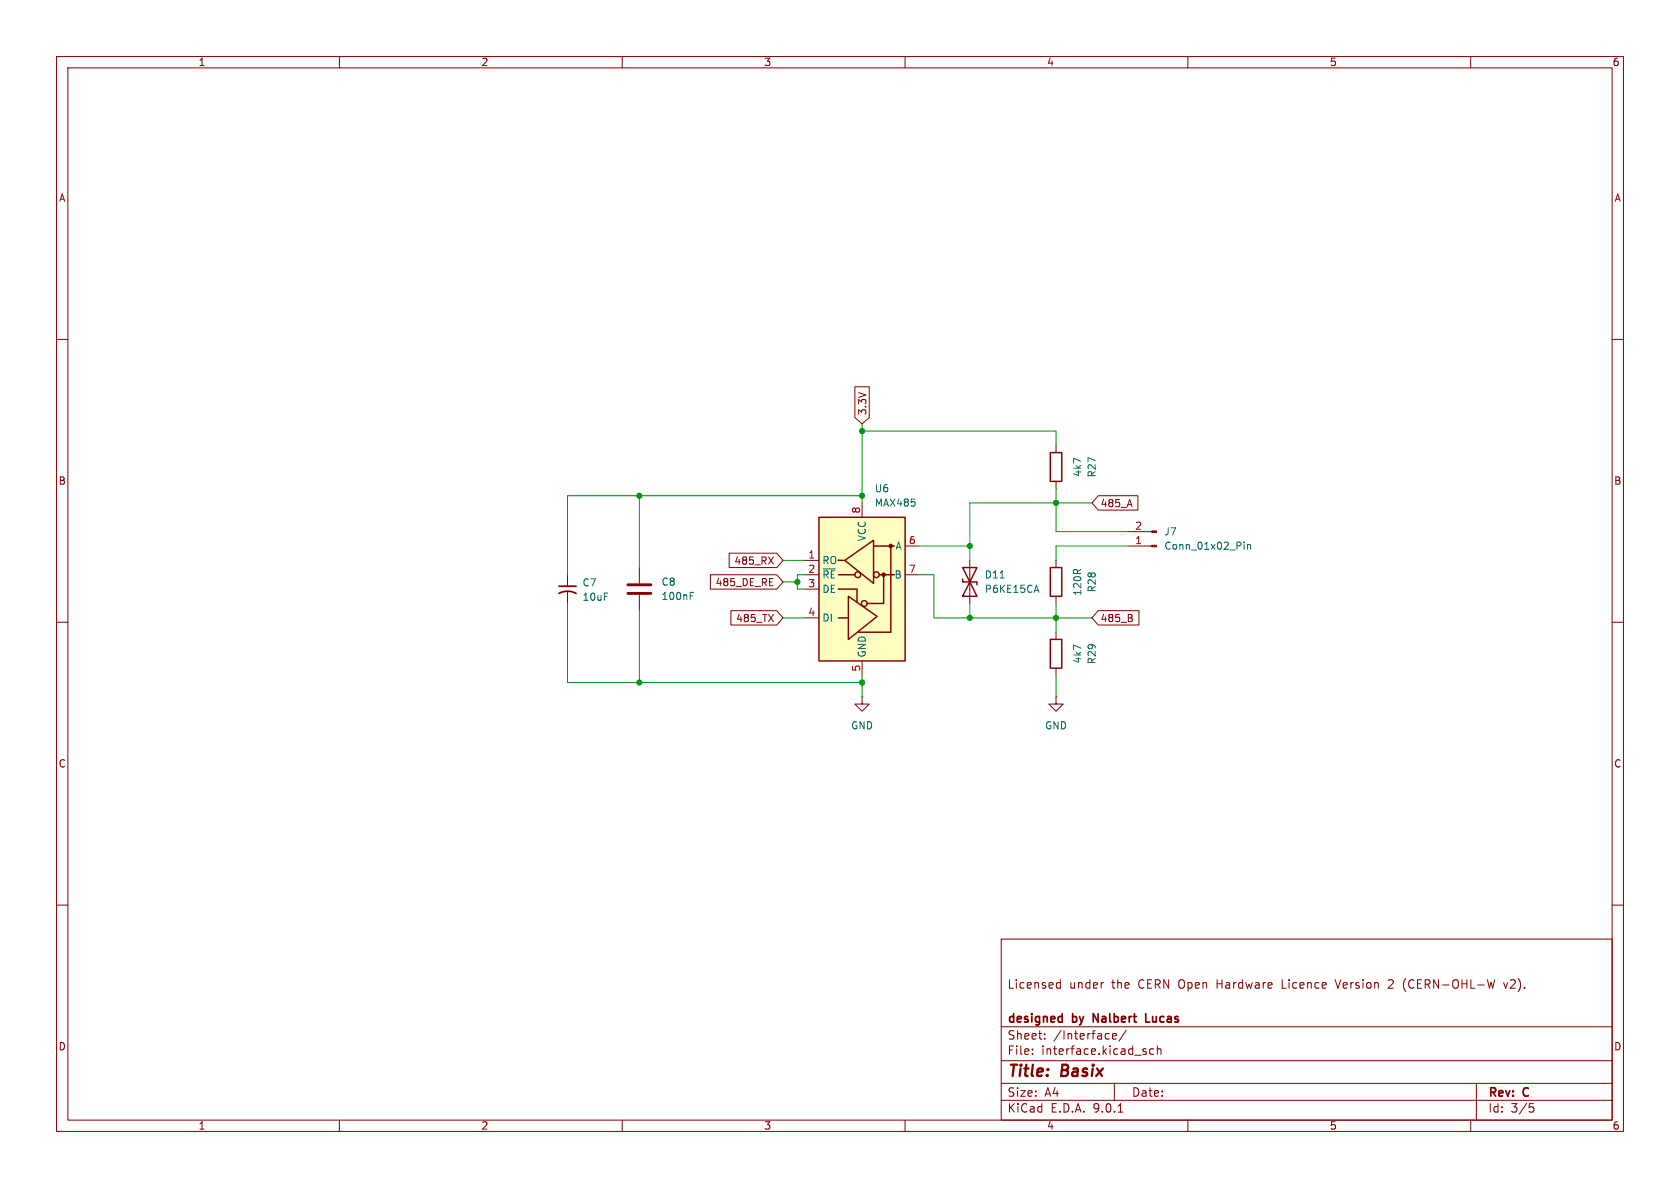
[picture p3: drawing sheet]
(kicad_sch
 (version 20250114)
 (generator "eeschema")
 (generator_version "9.0")
 (paper "A4")
 (title_block
  (title "Basix ")
  (rev "C")
  (company "designed by Nalbert Lucas")
  (comment 2 "Licensed under the CERN Open Hardware Licence Version 2 (CERN-OHL-W v2)."))
 (lib_symbols
  (symbol "Connector:Conn_01x02_Pin"
   (pin_names
    (offset 1.016) (hide yes)) (exclude_from_sim no) (in_bom yes) (on_board yes)
   (property "Reference" "J" (at 0 2.54 0) (effects (font (size 1.27 1.27))))
   (property "Value" "Conn_01x02_Pin" (at 0 -5.08 0) (effects (font (size 1.27 1.27))))
   (property "Footprint" "" (at 0 0 0) (effects (font (size 1.27 1.27)) (hide yes)))
   (property "Datasheet" "~" (at 0 0 0) (effects (font (size 1.27 1.27)) (hide yes)))
   (property "Description" "Generic connector, single row, 01x02, script generated" (at 0 0 0) (effects (font (size 1.27 1.27)) (hide yes)))
   (property "ki_locked" "" (at 0 0 0) (effects (font (size 1.27 1.27))))
   (symbol "Conn_01x02_Pin_1_1"
    (rectangle (start 0.8636 0.127) (end 0 -0.127) (stroke (width 0.1524) (type default)) (fill (type outline)))
    (rectangle (start 0.8636 -2.413) (end 0 -2.667) (stroke (width 0.1524) (type default)) (fill (type outline)))
    (polyline (pts (xy 1.27 0) (xy 0.8636 0)) (stroke (width 0.1524) (type default)) (fill (type none)))
    (polyline (pts (xy 1.27 -2.54) (xy 0.8636 -2.54)) (stroke (width 0.1524) (type default)) (fill (type none)))
    (pin passive line (at 5.08 0 180) (length 3.81) (name "Pin_1" (effects (font (size 1.27 1.27)))) (number "1" (effects (font (size 1.27 1.27)))))
    (pin passive line (at 5.08 -2.54 180) (length 3.81) (name "Pin_2" (effects (font (size 1.27 1.27)))) (number "2" (effects (font (size 1.27 1.27))))))
   (embedded_fonts no))
  (symbol "Device:C"
   (pin_numbers (hide yes))
   (pin_names
    (offset 0.254)) (exclude_from_sim no) (in_bom yes) (on_board yes)
   (property "Reference" "C" (at 0.635 2.54 0) (effects (font (size 1.27 1.27)) (justify left)))
   (property "Value" "C" (at 0.635 -2.54 0) (effects (font (size 1.27 1.27)) (justify left)))
   (property "Footprint" "" (at 0.9652 -3.81 0) (effects (font (size 1.27 1.27)) (hide yes)))
   (property "Datasheet" "~" (at 0 0 0) (effects (font (size 1.27 1.27)) (hide yes)))
   (property "Description" "Unpolarized capacitor" (at 0 0 0) (effects (font (size 1.27 1.27)) (hide yes)))
   (symbol "C_0_1"
    (polyline (pts (xy -2.032 0.762) (xy 2.032 0.762)) (stroke (width 0.508) (type default)) (fill (type none)))
    (polyline (pts (xy -2.032 -0.762) (xy 2.032 -0.762)) (stroke (width 0.508) (type default)) (fill (type none))))
   (symbol "C_1_1"
    (pin passive line (at 0 3.81 270) (length 2.794) (name "~" (effects (font (size 1.27 1.27)))) (number "1" (effects (font (size 1.27 1.27)))))
    (pin passive line (at 0 -3.81 90) (length 2.794) (name "~" (effects (font (size 1.27 1.27)))) (number "2" (effects (font (size 1.27 1.27))))))
   (embedded_fonts no))
  (symbol "Device:C_Small_US"
   (pin_numbers (hide yes))
   (pin_names
    (offset 0.254) (hide yes)) (exclude_from_sim no) (in_bom yes) (on_board yes)
   (property "Reference" "C" (at 0.254 1.778 0) (effects (font (size 1.27 1.27)) (justify left)))
   (property "Value" "C_Small_US" (at 0.254 -2.032 0) (effects (font (size 1.27 1.27)) (justify left)))
   (property "Footprint" "" (at 0 0 0) (effects (font (size 1.27 1.27)) (hide yes)))
   (property "Datasheet" "" (at 0 0 0) (effects (font (size 1.27 1.27)) (hide yes)))
   (property "Description" "capacitor, small US symbol" (at 0 0 0) (effects (font (size 1.27 1.27)) (hide yes)))
   (symbol "C_Small_US_0_1"
    (polyline (pts (xy -1.524 0.508) (xy 1.524 0.508)) (stroke (width 0.3048) (type default)) (fill (type none)))
    (arc (start -1.524 -0.762) (mid 0 -0.3734) (end 1.524 -0.762) (stroke (width 0.3048) (type default)) (fill (type none))))
   (symbol "C_Small_US_1_1"
    (pin passive line (at 0 2.54 270) (length 2.032) (name "~" (effects (font (size 1.27 1.27)))) (number "1" (effects (font (size 1.27 1.27)))))
    (pin passive line (at 0 -2.54 90) (length 2.032) (name "~" (effects (font (size 1.27 1.27)))) (number "2" (effects (font (size 1.27 1.27))))))
   (embedded_fonts no))
  (symbol "Device:D_TVS"
   (pin_numbers (hide yes))
   (pin_names
    (offset 1.016) (hide yes)) (exclude_from_sim no) (in_bom yes) (on_board yes)
   (property "Reference" "D" (at 0 2.54 0) (effects (font (size 1.27 1.27))))
   (property "Value" "D_TVS" (at 0 -2.54 0) (effects (font (size 1.27 1.27))))
   (property "Footprint" "" (at 0 0 0) (effects (font (size 1.27 1.27)) (hide yes)))
   (property "Datasheet" "~" (at 0 0 0) (effects (font (size 1.27 1.27)) (hide yes)))
   (property "Description" "Bidirectional transient-voltage-suppression diode" (at 0 0 0) (effects (font (size 1.27 1.27)) (hide yes)))
   (symbol "D_TVS_0_1"
    (polyline (pts (xy -2.54 1.27) (xy -2.54 -1.27) (xy 2.54 1.27) (xy 2.54 -1.27) (xy -2.54 1.27)) (stroke (width 0.254) (type default)) (fill (type none)))
    (polyline (pts (xy 0.508 1.27) (xy 0 1.27) (xy 0 -1.27) (xy -0.508 -1.27)) (stroke (width 0.254) (type default)) (fill (type none)))
    (polyline (pts (xy 1.27 0) (xy -1.27 0)) (stroke (width 0) (type default)) (fill (type none))))
   (symbol "D_TVS_1_1"
    (pin passive line (at -3.81 0 0) (length 2.54) (name "A1" (effects (font (size 1.27 1.27)))) (number "1" (effects (font (size 1.27 1.27)))))
    (pin passive line (at 3.81 0 180) (length 2.54) (name "A2" (effects (font (size 1.27 1.27)))) (number "2" (effects (font (size 1.27 1.27))))))
   (embedded_fonts no))
  (symbol "Device:R"
   (pin_numbers (hide yes))
   (pin_names
    (offset 0)) (exclude_from_sim no) (in_bom yes) (on_board yes)
   (property "Reference" "R" (at 2.032 0 90) (effects (font (size 1.27 1.27))))
   (property "Value" "R" (at 0 0 90) (effects (font (size 1.27 1.27))))
   (property "Footprint" "" (at -1.778 0 90) (effects (font (size 1.27 1.27)) (hide yes)))
   (property "Datasheet" "~" (at 0 0 0) (effects (font (size 1.27 1.27)) (hide yes)))
   (property "Description" "Resistor" (at 0 0 0) (effects (font (size 1.27 1.27)) (hide yes)))
   (symbol "R_0_1"
    (rectangle (start -1.016 -2.54) (end 1.016 2.54) (stroke (width 0.254) (type default)) (fill (type none))))
   (symbol "R_1_1"
    (pin passive line (at 0 3.81 270) (length 1.27) (name "~" (effects (font (size 1.27 1.27)))) (number "1" (effects (font (size 1.27 1.27)))))
    (pin passive line (at 0 -3.81 90) (length 1.27) (name "~" (effects (font (size 1.27 1.27)))) (number "2" (effects (font (size 1.27 1.27))))))
   (embedded_fonts no))
  (symbol "Interface_UART:MAX481E" (exclude_from_sim no) (in_bom yes) (on_board yes)
   (property "Reference" "U" (at -6.985 13.97 0) (effects (font (size 1.27 1.27))))
   (property "Value" "MAX481E" (at 1.905 13.97 0) (effects (font (size 1.27 1.27)) (justify left)))
   (property "Footprint" "Package_SO:SOIC-8_3.9x4.9mm_P1.27mm" (at 0 -22.86 0) (effects (font (size 1.27 1.27)) (hide yes)))
   (property "Datasheet" "https://datasheets.maximintegrated.com/en/ds/MAX1487E-MAX491E.pdf" (at 0 1.27 0) (effects (font (size 1.27 1.27)) (hide yes)))
   (property "Description" "Half duplex RS-485/RS-422, 2.5 Mbps, ±15kV electro-static discharge (ESD) protection, no slew-rate, with low-power shutdown, with receiver/driver enable, 32 receiver drive capability, DIP-8 and SOIC-8" (at 0 0 0) (effects (font (size 1.27 1.27)) (hide yes)))
   (symbol "MAX481E_0_1"
    (rectangle (start -7.62 12.7) (end 7.62 -12.7) (stroke (width 0.254) (type default)) (fill (type background)))
    (polyline (pts (xy -4.191 2.54) (xy -1.27 2.54)) (stroke (width 0.254) (type default)) (fill (type none)))
    (polyline (pts (xy -4.191 0) (xy -0.889 0) (xy -0.889 -2.286)) (stroke (width 0.254) (type default)) (fill (type none)))
    (polyline (pts (xy -3.175 5.08) (xy -4.191 5.08) (xy -4.064 5.08)) (stroke (width 0.254) (type default)) (fill (type none)))
    (polyline (pts (xy -2.54 -5.08) (xy -4.191 -5.08)) (stroke (width 0.254) (type default)) (fill (type none)))
    (polyline (pts (xy -2.413 -5.08) (xy -2.413 -1.27) (xy 2.667 -4.826) (xy -2.413 -8.89) (xy -2.413 -5.08)) (stroke (width 0.254) (type default)) (fill (type none)))
    (polyline (pts (xy -0.635 -7.62) (xy 5.08 -7.62)) (stroke (width 0.254) (type default)) (fill (type none)))
    (circle (center 0.381 -2.54) (radius 0.508) (stroke (width 0.254) (type default)) (fill (type none)))
    (polyline (pts (xy 0.889 -2.54) (xy 3.81 -2.54)) (stroke (width 0.254) (type default)) (fill (type none)))
    (polyline (pts (xy 2.032 7.62) (xy 5.715 7.62)) (stroke (width 0.254) (type default)) (fill (type none)))
    (polyline (pts (xy 3.048 2.54) (xy 5.715 2.54)) (stroke (width 0.254) (type default)) (fill (type none)))
    (circle (center 3.81 2.54) (radius 0.2794) (stroke (width 0.254) (type default)) (fill (type outline)))
    (polyline (pts (xy 3.81 -2.54) (xy 3.81 2.54)) (stroke (width 0.254) (type default)) (fill (type none)))
    (polyline (pts (xy 5.08 -7.62) (xy 5.08 7.62)) (stroke (width 0.254) (type default)) (fill (type none))))
   (symbol "MAX481E_1_1"
    (circle (center -0.762 2.54) (radius 0.508) (stroke (width 0.254) (type default)) (fill (type none)))
    (polyline (pts (xy 2.032 4.826) (xy 2.032 8.636) (xy -3.048 5.08) (xy 2.032 1.016) (xy 2.032 4.826)) (stroke (width 0.254) (type default)) (fill (type none)))
    (circle (center 2.54 2.54) (radius 0.508) (stroke (width 0.254) (type default)) (fill (type none)))
    (circle (center 5.08 7.62) (radius 0.2794) (stroke (width 0.254) (type default)) (fill (type outline)))
    (pin output line (at -10.16 5.08 0) (length 2.54) (name "RO" (effects (font (size 1.27 1.27)))) (number "1" (effects (font (size 1.27 1.27)))))
    (pin input line (at -10.16 2.54 0) (length 2.54) (name "~{RE}" (effects (font (size 1.27 1.27)))) (number "2" (effects (font (size 1.27 1.27)))))
    (pin input line (at -10.16 0 0) (length 2.54) (name "DE" (effects (font (size 1.27 1.27)))) (number "3" (effects (font (size 1.27 1.27)))))
    (pin input line (at -10.16 -5.08 0) (length 2.54) (name "DI" (effects (font (size 1.27 1.27)))) (number "4" (effects (font (size 1.27 1.27)))))
    (pin power_in line (at 0 15.24 270) (length 2.54) (name "VCC" (effects (font (size 1.27 1.27)))) (number "8" (effects (font (size 1.27 1.27)))))
    (pin power_in line (at 0 -15.24 90) (length 2.54) (name "GND" (effects (font (size 1.27 1.27)))) (number "5" (effects (font (size 1.27 1.27)))))
    (pin bidirectional line (at 10.16 7.62 180) (length 2.54) (name "A" (effects (font (size 1.27 1.27)))) (number "6" (effects (font (size 1.27 1.27)))))
    (pin bidirectional line (at 10.16 2.54 180) (length 2.54) (name "B" (effects (font (size 1.27 1.27)))) (number "7" (effects (font (size 1.27 1.27))))))
   (embedded_fonts no))
  (symbol "power:GND"
   (power)
   (pin_numbers (hide yes))
   (pin_names
    (offset 0) (hide yes)) (exclude_from_sim no) (in_bom yes) (on_board yes)
   (property "Reference" "#PWR" (at 0 -6.35 0) (effects (font (size 1.27 1.27)) (hide yes)))
   (property "Value" "GND" (at 0 -3.81 0) (effects (font (size 1.27 1.27))))
   (property "Footprint" "" (at 0 0 0) (effects (font (size 1.27 1.27)) (hide yes)))
   (property "Datasheet" "" (at 0 0 0) (effects (font (size 1.27 1.27)) (hide yes)))
   (property "Description" "Power symbol creates a global label with name \"GND\" , ground" (at 0 0 0) (effects (font (size 1.27 1.27)) (hide yes)))
   (symbol "GND_0_1"
    (polyline (pts (xy 0 0) (xy 0 -1.27) (xy 1.27 -1.27) (xy 0 -2.54) (xy -1.27 -1.27) (xy 0 -1.27)) (stroke (width 0) (type default)) (fill (type none))))
   (symbol "GND_1_1"
    (pin power_in line (at 0 0 270) (length 0) (name "~" (effects (font (size 1.27 1.27)))) (number "1" (effects (font (size 1.27 1.27))))))
   (embedded_fonts no)))
 (junction
  (at 140.97 102.87)
  (diameter 0)
  (color 0 0 0 0))
 (junction
  (at 171.45 96.52)
  (diameter 0)
  (color 0 0 0 0))
 (junction
  (at 152.4 76.2)
  (diameter 0)
  (color 0 0 0 0))
 (junction
  (at 186.69 109.22)
  (diameter 0)
  (color 0 0 0 0))
 (junction
  (at 152.4 120.65)
  (diameter 0)
  (color 0 0 0 0))
 (junction
  (at 171.45 109.22)
  (diameter 0)
  (color 0 0 0 0))
 (junction
  (at 113.03 87.63)
  (diameter 0)
  (color 0 0 0 0))
 (junction
  (at 152.4 87.63)
  (diameter 0)
  (color 0 0 0 0))
 (junction
  (at 186.69 88.9)
  (diameter 0)
  (color 0 0 0 0))
 (junction
  (at 113.03 120.65)
  (diameter 0)
  (color 0 0 0 0))
 (wire
  (pts (xy 152.4 74.93) (xy 152.4 76.2))
  (stroke (width 0) (type default)))
 (wire
  (pts (xy 193.04 109.22) (xy 186.69 109.22))
  (stroke (width 0) (type default)))
 (wire
  (pts (xy 186.69 119.38) (xy 186.69 123.19))
  (stroke (width 0) (type default)))
 (wire
  (pts (xy 162.56 101.6) (xy 165.1 101.6))
  (stroke (width 0) (type default)))
 (wire
  (pts (xy 140.97 101.6) (xy 140.97 102.87))
  (stroke (width 0) (type default)))
 (wire
  (pts (xy 113.03 107.95) (xy 113.03 120.65))
  (stroke (width 0) (type default)))
 (wire
  (pts (xy 100.33 87.63) (xy 113.03 87.63))
  (stroke (width 0) (type default)))
 (wire
  (pts (xy 113.03 120.65) (xy 152.4 120.65))
  (stroke (width 0) (type default)))
 (wire
  (pts (xy 186.69 109.22) (xy 171.45 109.22))
  (stroke (width 0) (type default)))
 (wire
  (pts (xy 138.43 99.06) (xy 142.24 99.06))
  (stroke (width 0) (type default)))
 (wire
  (pts (xy 171.45 88.9) (xy 171.45 96.52))
  (stroke (width 0) (type default)))
 (wire
  (pts (xy 100.33 87.63) (xy 100.33 101.6))
  (stroke (width 0) (type default)))
 (wire
  (pts (xy 140.97 102.87) (xy 140.97 104.14))
  (stroke (width 0) (type default)))
 (wire
  (pts (xy 171.45 96.52) (xy 162.56 96.52))
  (stroke (width 0) (type default)))
 (wire
  (pts (xy 199.39 93.98) (xy 186.69 93.98))
  (stroke (width 0) (type default)))
 (wire
  (pts (xy 186.69 96.52) (xy 186.69 99.06))
  (stroke (width 0) (type default)))
 (wire
  (pts (xy 186.69 111.76) (xy 186.69 109.22))
  (stroke (width 0) (type default)))
 (wire
  (pts (xy 186.69 93.98) (xy 186.69 88.9))
  (stroke (width 0) (type default)))
 (wire
  (pts (xy 113.03 100.33) (xy 113.03 87.63))
  (stroke (width 0) (type default)))
 (wire
  (pts (xy 171.45 109.22) (xy 171.45 106.68))
  (stroke (width 0) (type default)))
 (wire
  (pts (xy 138.43 102.87) (xy 140.97 102.87))
  (stroke (width 0) (type default)))
 (wire
  (pts (xy 100.33 106.68) (xy 100.33 120.65))
  (stroke (width 0) (type default)))
 (wire
  (pts (xy 186.69 106.68) (xy 186.69 109.22))
  (stroke (width 0) (type default)))
 (wire
  (pts (xy 186.69 86.36) (xy 186.69 88.9))
  (stroke (width 0) (type default)))
 (wire
  (pts (xy 140.97 104.14) (xy 142.24 104.14))
  (stroke (width 0) (type default)))
 (wire
  (pts (xy 100.33 120.65) (xy 113.03 120.65))
  (stroke (width 0) (type default)))
 (wire
  (pts (xy 165.1 109.22) (xy 171.45 109.22))
  (stroke (width 0) (type default)))
 (wire
  (pts (xy 186.69 76.2) (xy 152.4 76.2))
  (stroke (width 0) (type default)))
 (wire
  (pts (xy 152.4 87.63) (xy 152.4 88.9))
  (stroke (width 0) (type default)))
 (wire
  (pts (xy 152.4 120.65) (xy 152.4 119.38))
  (stroke (width 0) (type default)))
 (wire
  (pts (xy 152.4 123.19) (xy 152.4 120.65))
  (stroke (width 0) (type default)))
 (wire
  (pts (xy 186.69 88.9) (xy 193.04 88.9))
  (stroke (width 0) (type default)))
 (wire
  (pts (xy 171.45 88.9) (xy 186.69 88.9))
  (stroke (width 0) (type default)))
 (wire
  (pts (xy 171.45 96.52) (xy 171.45 99.06))
  (stroke (width 0) (type default)))
 (wire
  (pts (xy 113.03 87.63) (xy 152.4 87.63))
  (stroke (width 0) (type default)))
 (wire
  (pts (xy 165.1 101.6) (xy 165.1 109.22))
  (stroke (width 0) (type default)))
 (wire
  (pts (xy 186.69 78.74) (xy 186.69 76.2))
  (stroke (width 0) (type default)))
 (wire
  (pts (xy 138.43 109.22) (xy 142.24 109.22))
  (stroke (width 0) (type default)))
 (wire
  (pts (xy 152.4 76.2) (xy 152.4 87.63))
  (stroke (width 0) (type default)))
 (wire
  (pts (xy 142.24 101.6) (xy 140.97 101.6))
  (stroke (width 0) (type default)))
 (wire
  (pts (xy 199.39 96.52) (xy 186.69 96.52))
  (stroke (width 0) (type default)))
 (global_label "485_A"
  (shape input)
  (at 193.04 88.9 0)
  (fields_autoplaced yes)
  (effects (font (size 1.27 1.27)) (justify left))
  (property "Intersheetrefs" "${INTERSHEET_REFS}" (at 201.7099 88.9 0) (effects (font (size 1.27 1.27)) (justify left) (hide yes))))
 (global_label "485_RX"
  (shape input)
  (at 138.43 99.06 180)
  (fields_autoplaced yes)
  (effects (font (size 1.27 1.27)) (justify right))
  (property "Intersheetrefs" "${INTERSHEET_REFS}" (at 128.3692 99.06 0) (effects (font (size 1.27 1.27)) (justify right) (hide yes))))
 (global_label "485_DE_RE"
  (shape input)
  (at 138.43 102.87 180)
  (fields_autoplaced yes)
  (effects (font (size 1.27 1.27)) (justify right))
  (property "Intersheetrefs" "${INTERSHEET_REFS}" (at 125.0431 102.87 0) (effects (font (size 1.27 1.27)) (justify right) (hide yes))))
 (global_label "3.3V"
  (shape input)
  (at 152.4 74.93 90)
  (fields_autoplaced yes)
  (effects (font (size 1.27 1.27)) (justify left))
  (property "Intersheetrefs" "${INTERSHEET_REFS}" (at 152.4 67.8324 90) (effects (font (size 1.27 1.27)) (justify left) (hide yes))))
 (global_label "485_B"
  (shape input)
  (at 193.04 109.22 0)
  (fields_autoplaced yes)
  (effects (font (size 1.27 1.27)) (justify left))
  (property "Intersheetrefs" "${INTERSHEET_REFS}" (at 201.8913 109.22 0) (effects (font (size 1.27 1.27)) (justify left) (hide yes))))
 (global_label "485_TX"
  (shape input)
  (at 138.43 109.22 180)
  (fields_autoplaced yes)
  (effects (font (size 1.27 1.27)) (justify right))
  (property "Intersheetrefs" "${INTERSHEET_REFS}" (at 128.6716 109.22 0) (effects (font (size 1.27 1.27)) (justify right) (hide yes))))
 (symbol
  (lib_id "Device:R")
  (at 186.69 115.57 180)
  (unit 1)
  (exclude_from_sim no)
  (in_bom yes)
  (on_board yes)
  (dnp no)
  (property "Reference" "R29" (at 193.04 115.57 90) (effects (font (size 1.27 1.27))))
  (property "Value" "4k7" (at 190.5 115.57 90) (effects (font (size 1.27 1.27))))
  (property "Footprint" "Resistor_THT:R_Axial_DIN0207_L6.3mm_D2.5mm_P10.16mm_Horizontal" (at 188.468 115.57 90) (effects (font (size 1.27 1.27)) (hide yes)))
  (property "Datasheet" "~" (at 186.69 115.57 0) (effects (font (size 1.27 1.27)) (hide yes)))
  (property "Description" "Resistor 1/4W" (at 186.69 115.57 0) (effects (font (size 1.27 1.27)) (hide yes)))
  (pin "1")
  (pin "2"))
 (symbol
  (lib_id "Connector:Conn_01x02_Pin")
  (at 204.47 96.52 180)
  (unit 1)
  (exclude_from_sim no)
  (in_bom yes)
  (on_board yes)
  (dnp no)
  (fields_autoplaced yes)
  (property "Reference" "J7" (at 205.74 93.9799 0) (effects (font (size 1.27 1.27)) (justify right)))
  (property "Value" "Conn_01x02_Pin" (at 205.74 96.5199 0) (effects (font (size 1.27 1.27)) (justify right)))
  (property "Footprint" "Connector_PinHeader_2.54mm:PinHeader_1x02_P2.54mm_Vertical" (at 204.47 96.52 0) (effects (font (size 1.27 1.27)) (hide yes)))
  (property "Datasheet" "~" (at 204.47 96.52 0) (effects (font (size 1.27 1.27)) (hide yes)))
  (property "Description" "Generic connector, single row, 01x02, script generated" (at 204.47 96.52 0) (effects (font (size 1.27 1.27)) (hide yes)))
  (pin "1")
  (pin "2"))
 (symbol
  (lib_id "power:GND")
  (at 152.4 123.19 0)
  (unit 1)
  (exclude_from_sim no)
  (in_bom yes)
  (on_board yes)
  (dnp no)
  (fields_autoplaced yes)
  (property "Reference" "#PWR045" (at 152.4 129.54 0) (effects (font (size 1.27 1.27)) (hide yes)))
  (property "Value" "GND" (at 152.4 128.27 0) (effects (font (size 1.27 1.27))))
  (property "Footprint" "" (at 152.4 123.19 0) (effects (font (size 1.27 1.27)) (hide yes)))
  (property "Datasheet" "" (at 152.4 123.19 0) (effects (font (size 1.27 1.27)) (hide yes)))
  (property "Description" "Power symbol creates a global label with name \"GND\" , ground" (at 152.4 123.19 0) (effects (font (size 1.27 1.27)) (hide yes)))
  (pin "1"))
 (symbol
  (lib_id "Device:R")
  (at 186.69 102.87 180)
  (unit 1)
  (exclude_from_sim no)
  (in_bom yes)
  (on_board yes)
  (dnp no)
  (property "Reference" "R28" (at 193.04 102.87 90) (effects (font (size 1.27 1.27))))
  (property "Value" "120R" (at 190.5 102.87 90) (effects (font (size 1.27 1.27))))
  (property "Footprint" "Resistor_THT:R_Axial_DIN0207_L6.3mm_D2.5mm_P10.16mm_Horizontal" (at 188.468 102.87 90) (effects (font (size 1.27 1.27)) (hide yes)))
  (property "Datasheet" "~" (at 186.69 102.87 0) (effects (font (size 1.27 1.27)) (hide yes)))
  (property "Description" "Resistor 1/4W" (at 186.69 102.87 0) (effects (font (size 1.27 1.27)) (hide yes)))
  (pin "1")
  (pin "2"))
 (symbol
  (lib_id "Interface_UART:MAX481E")
  (at 152.4 104.14 0)
  (unit 1)
  (exclude_from_sim no)
  (in_bom yes)
  (on_board yes)
  (dnp no)
  (property "Reference" "U6" (at 154.5433 86.36 0) (effects (font (size 1.27 1.27)) (justify left)))
  (property "Value" "MAX485" (at 154.5433 88.9 0) (effects (font (size 1.27 1.27)) (justify left)))
  (property "Footprint" "Package_DIP:DIP-8_W7.62mm" (at 152.4 127 0) (effects (font (size 1.27 1.27)) (hide yes)))
  (property "Datasheet" "https://datasheets.maximintegrated.com/en/ds/MAX1487E-MAX491E.pdf" (at 152.4 102.87 0) (effects (font (size 1.27 1.27)) (hide yes)))
  (property "Description" "Half duplex, DIP-8" (at 152.4 104.14 0) (effects (font (size 1.27 1.27)) (hide yes)))
  (pin "6")
  (pin "7")
  (pin "5")
  (pin "3")
  (pin "8")
  (pin "1")
  (pin "2")
  (pin "4"))
 (symbol
  (lib_id "power:GND")
  (at 186.69 123.19 0)
  (unit 1)
  (exclude_from_sim no)
  (in_bom yes)
  (on_board yes)
  (dnp no)
  (fields_autoplaced yes)
  (property "Reference" "#PWR046" (at 186.69 129.54 0) (effects (font (size 1.27 1.27)) (hide yes)))
  (property "Value" "GND" (at 186.69 128.27 0) (effects (font (size 1.27 1.27))))
  (property "Footprint" "" (at 186.69 123.19 0) (effects (font (size 1.27 1.27)) (hide yes)))
  (property "Datasheet" "" (at 186.69 123.19 0) (effects (font (size 1.27 1.27)) (hide yes)))
  (property "Description" "Power symbol creates a global label with name \"GND\" , ground" (at 186.69 123.19 0) (effects (font (size 1.27 1.27)) (hide yes)))
  (pin "1"))
 (symbol
  (lib_id "Device:C_Small_US")
  (at 100.33 104.14 0)
  (unit 1)
  (exclude_from_sim no)
  (in_bom yes)
  (on_board yes)
  (dnp no)
  (fields_autoplaced yes)
  (property "Reference" "C7" (at 102.87 102.9969 0) (effects (font (size 1.27 1.27)) (justify left)))
  (property "Value" "10uF" (at 102.87 105.5369 0) (effects (font (size 1.27 1.27)) (justify left)))
  (property "Footprint" "Capacitor_THT:CP_Radial_D4.0mm_P2.00mm" (at 100.33 104.14 0) (effects (font (size 1.27 1.27)) (hide yes)))
  (property "Datasheet" "" (at 100.33 104.14 0) (effects (font (size 1.27 1.27)) (hide yes)))
  (property "Description" "Eletrolitico, >= 10V" (at 100.33 104.14 0) (effects (font (size 1.27 1.27)) (hide yes)))
  (pin "2")
  (pin "1"))
 (symbol
  (lib_id "Device:C")
  (at 113.03 104.14 0)
  (unit 1)
  (exclude_from_sim no)
  (in_bom yes)
  (on_board yes)
  (dnp no)
  (property "Reference" "C8" (at 116.84 102.8699 0) (effects (font (size 1.27 1.27)) (justify left)))
  (property "Value" "100nF" (at 116.84 105.4099 0) (effects (font (size 1.27 1.27)) (justify left)))
  (property "Footprint" "Capacitor_THT:C_Disc_D5.0mm_W2.5mm_P5.00mm" (at 113.9952 107.95 0) (effects (font (size 1.27 1.27)) (hide yes)))
  (property "Datasheet" "~" (at 113.03 104.14 0) (effects (font (size 1.27 1.27)) (hide yes)))
  (property "Description" "Ceramico, >= 20v" (at 113.03 104.14 0) (effects (font (size 1.27 1.27)) (hide yes)))
  (pin "1")
  (pin "2"))
 (symbol
  (lib_id "Device:R")
  (at 186.69 82.55 180)
  (unit 1)
  (exclude_from_sim no)
  (in_bom yes)
  (on_board yes)
  (dnp no)
  (property "Reference" "R27" (at 193.04 82.55 90) (effects (font (size 1.27 1.27))))
  (property "Value" "4k7" (at 190.5 82.55 90) (effects (font (size 1.27 1.27))))
  (property "Footprint" "Resistor_THT:R_Axial_DIN0207_L6.3mm_D2.5mm_P10.16mm_Horizontal" (at 188.468 82.55 90) (effects (font (size 1.27 1.27)) (hide yes)))
  (property "Datasheet" "~" (at 186.69 82.55 0) (effects (font (size 1.27 1.27)) (hide yes)))
  (property "Description" "Resistor 1/4W" (at 186.69 82.55 0) (effects (font (size 1.27 1.27)) (hide yes)))
  (pin "1")
  (pin "2"))
 (symbol
  (lib_id "Device:D_TVS")
  (at 171.45 102.87 90)
  (unit 1)
  (exclude_from_sim no)
  (in_bom yes)
  (on_board yes)
  (dnp no)
  (fields_autoplaced yes)
  (property "Reference" "D11" (at 173.99 101.5999 90) (effects (font (size 1.27 1.27)) (justify right)))
  (property "Value" "P6KE15CA" (at 173.99 104.1399 90) (effects (font (size 1.27 1.27)) (justify right)))
  (property "Footprint" "Diode_THT:D_DO-15_P5.08mm_Vertical_KathodeUp" (at 171.45 102.87 0) (effects (font (size 1.27 1.27)) (hide yes)))
  (property "Datasheet" "~" (at 171.45 102.87 0) (effects (font (size 1.27 1.27)) (hide yes)))
  (property "Description" "Bidirectional transient-voltage-suppression diode" (at 171.45 102.87 0) (effects (font (size 1.27 1.27)) (hide yes)))
  (pin "2")
  (pin "1")))
